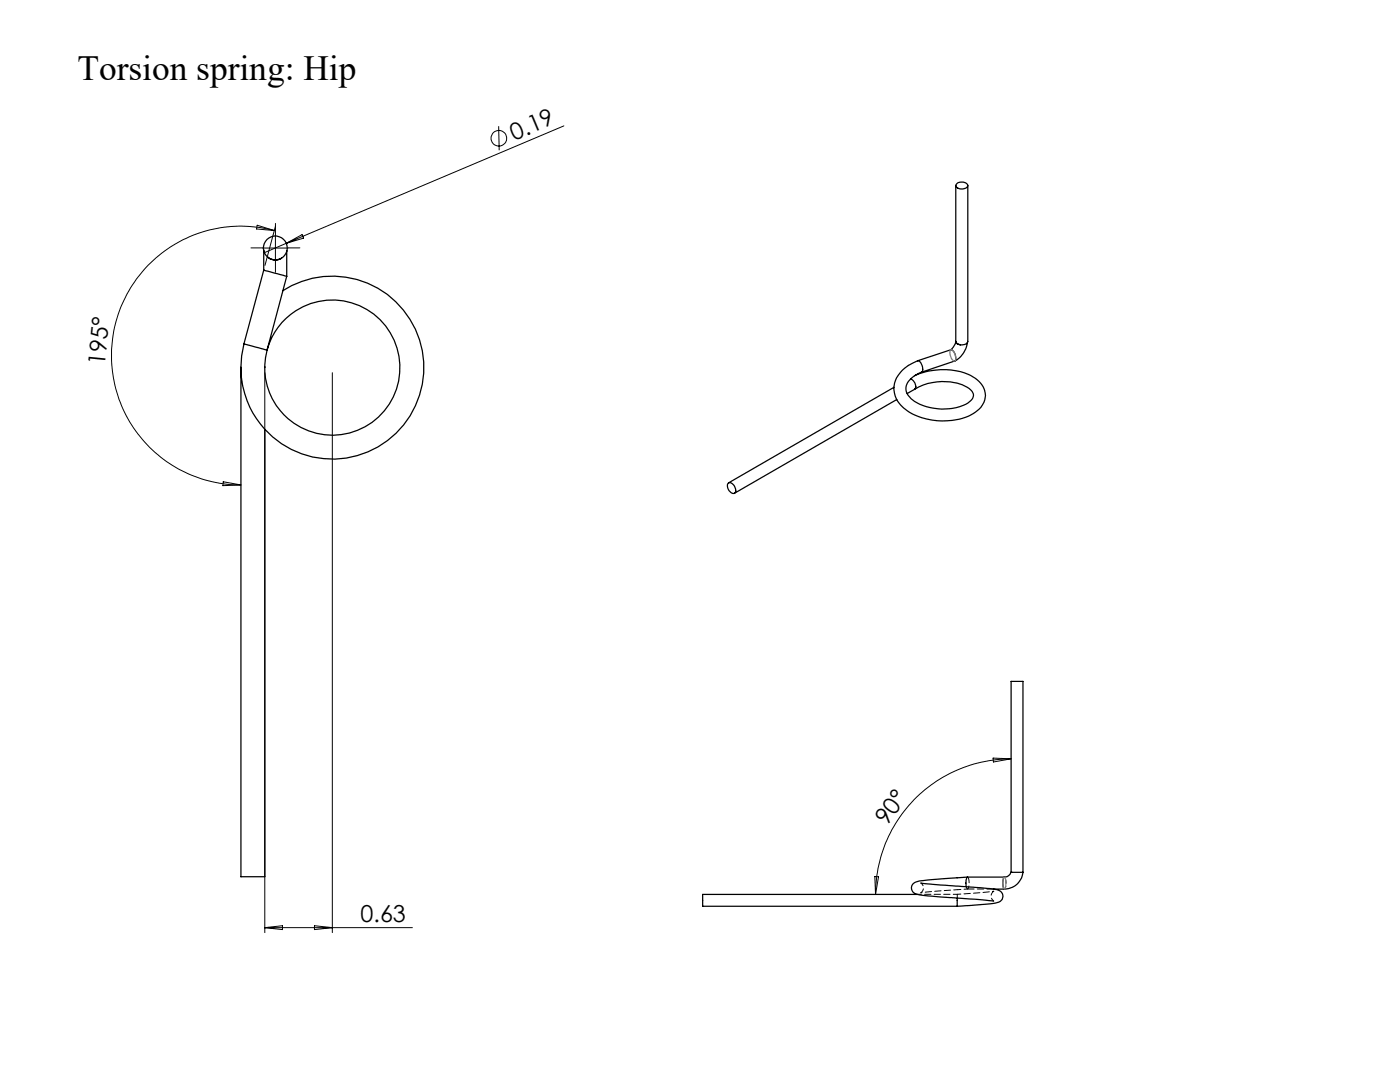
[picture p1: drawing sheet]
<svg xmlns="http://www.w3.org/2000/svg" width="279mm" height="216mm" viewBox="0 0 279 216" stroke-linecap="round" stroke-linejoin="round" font-family="sans-serif">
<g fill="none" stroke="#000" stroke-width=".25">
<path d="M190.7 37v31.2M190.9 36.7a1.44 1.44 0 0 1 2.2 .3 1.35 1.35 0 0 1-2.4 0zM193.1 37v31.1a1.09 1.09 0 0 1-1.4 .7M52.6 49.9v4M52.6 53.9l4.6 1.2M52.6 53.9l-3.9 14.7M53.4 51.3a2.16 2.16 0 0 0 2.8 .2M56.5 58a18.3 18.3 0 0 1 27.3 10.1 18.3 18.3 0 0 1-17.3 23.5 18.3 18.3 0 0 1-17.8-23M57.2 50v5.1M57.2 55.1l-3.9 14.7M48.1 73.3v101.6h4.7v-89.2M48.7 68.6l4.6 1.2"/>
<path d="M52.8 73.2v.1M53.3 69.8a13.5 13.5 0 0 0 16.1 16.7 13.5 13.5 0 0 0 7.1-22 13.5 13.5 0 0 0-22.8 4l-.4 1.4M178.4 77.3l-33 19M179 79.7l-32.4 18.7M181.7 75.6a1.47 1.47 0 0 1 .8 2.1M182.5 77.7l-1.5 .8M183.2 72l6.6-2.2a1.66 1.66 0 0 1 .7 2.2l-6.6 2.3M183.9 74.3a1.65 1.65 0 0 0-.7-2.3 6.4 6.4 0 0 0-4.8 5.8 6.7 6.7 0 0 0 4.7 5.2 12.9 12.9 0 0 0 11.7-.8 3.8 3.8 0 0 0-.1-6.7 13.2 13.2 0 0 0-12.1-.6M184 74.2a4.8 4.8 0 0 0-3.1 2.7 2.24 2.24 0 0 0 .5 2.1 9.1 9.1 0 0 0 7.3 2.6 6.7 6.7 0 0 0 5.4-2.2 1.46 1.46 0 0 0-.7-1.9 10.6 10.6 0 0 0-10.9 .2M190.7 68.1l-.4 1.1-.6 .6M190.7 68.2a1.06 1.06 0 0 0 1 .6M190.7 68.2a.86 .86 0 0 0 1 .6"/>
<path d="M193.1 68.3a5 5 0 0 1-2.5 3.7M145.3 96.5a1.05 1.05 0 0 1 1.5 .9 .63 .63 0 0 1-.2 1 .63 .63 0 0 1-.9-.3 1.47 1.47 0 0 1-.4-1.6zM201.8 136h2.4v38.1h-2.4zM183.1 178.5h-42.9v2.3h50.8M183.8 176.2l6.6 .6a64.1 64.1 0 0 1 8.8 .8 1.29 1.29 0 0 1 .9 1.4 1.29 1.29 0 0 1-1.2 1.1l-2 .3-5.9 .4M191 179.2v1.6M193.1 175l-9.3 .8a1.64 1.64 0 0 0-1.9 1.6 1.97 1.97 0 0 0 2.2 1.2l14.2 1.2M193.1 175a2.46 2.46 0 0 0-.3 2M193.1 175h7.3M198.3 177.4h2.1M200.4 175l-.2 .8a1.8 1.8 0 0 0 .2 1.6M201.7 174.1l-.1 .3-.4 .4-.8 .2"/>
<path d="M204.2 174.1a3.7 3.7 0 0 1-3.8 3.3"/>
<circle cx="54.9" cy="49.5" r="2.37"/>
</g>
<path d="M192.9 176.9l.2 .5a2.36 2.36 0 0 0 0-2.4M193.1 177.4h5.2" fill="none" stroke="#000" stroke-width=".2" stroke-dasharray="1.3 .6"/>
<path d="M191 179.2v-.8" fill="none" stroke="#000" stroke-width=".2" stroke-dasharray="1.3 .6" stroke-dashoffset=".4"/>
<path d="M183.8 176.2a1.16 1.16 0 0 1-.1 2l7.3-.7M191 177.5l2.1-.1M198.3 179.8a1.16 1.16 0 0 1 .1-2l-7.4 .6M200.5 177.4a1.3 1.3 0 0 0 .3-1.2M200.8 176.2a1.3 1.3 0 0 0-.3-1.2" fill="none" stroke="#000" stroke-width=".2" stroke-dasharray="1.3 .6" stroke-dashoffset=".6"/>
<path d="M191 178.4h-7.9" fill="none" stroke="#000" stroke-width=".2" stroke-dasharray="1.3 .6" stroke-dashoffset=".5"/>
<g fill="none" stroke="#000" stroke-width=".2">
<path d="M99.5 25.2l.1 4.8M112.5 25.1l-55.4 23.4M51.3 44.9l3.5 1.1-3.6-.3zM52.5 49.5h5M54.8 46a25.8 25.8 0 0 0-32.3 21.6 25.8 25.8 0 0 0 25.6 29.2M55 47v5M55 45l-2.1 8M57.1 48.5l-4.3 1.9M57.1 48.5l3.2-1.7 .3 .7zM52.8 74.4v111.7M66.3 74.4v111.7M44.6 96.1l3.5 .7-3.6 .1z"/>
<path d="M198.2 151.3l3.6 .1-3.5 .6zM201.8 151.4a27 27 0 0 0-27.1 27.1M174.6 174.9h.7l-.6 3.6zM52.8 185.1h29.5M52.8 185.1l3.6-.4v.8zM62.8 184.7l3.5 .4-3.5 .4z"/>
<circle cx="99.6" cy="27.6" r="1.56"/>
</g>
<path d="M189.7 69.9a.69 .69 0 0 1 .8 .7l.2 .9a.36 .36 0 0 1-.1 .5 .36 .36 0 0 1-.5-.2 2.14 2.14 0 0 1-.4-1.9zM200.3 175.1l.1-.1a2.32 2.32 0 0 1 0 2.4 2.76 2.76 0 0 1-.1-2.3z" fill="none" stroke="#808080" stroke-width=".25"/>
<path d="M52.5 49.5h-2.4M55 47v-2.4M55 52v2.3M57.5 49.5h2.4" fill="none" stroke="#000" stroke-width=".2" stroke-dasharray="15.2 1.3 1.3 1.3"/>
<text font-size="7.1" x="15.5" y="15.9">Torsion spring: Hip</text>
<g font-size="4.7">
<text x="102.6" y="28.1" transform="rotate(-23 102.6 28.1)">0.19</text>
<text x="20.9" y="73.1" transform="rotate(-84 20.9 73.1)">195°</text>
<text x="177" y="164.8" transform="rotate(-54 177 164.8)">90°</text>
<text x="72" y="184.1">0.63</text>
</g>
</svg>
